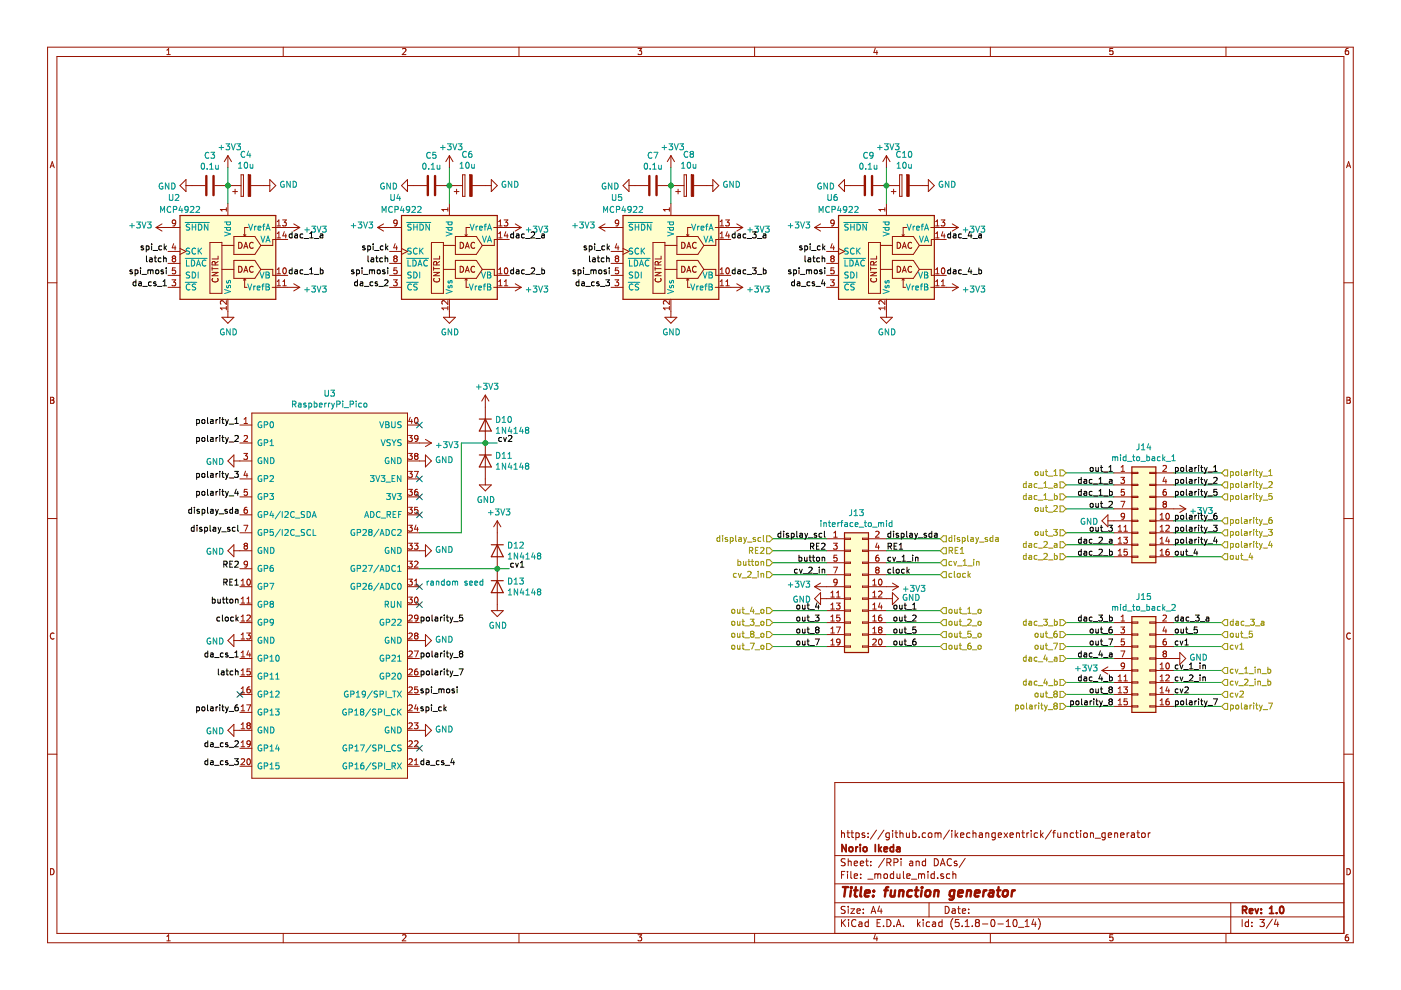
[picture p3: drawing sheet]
EESchema Schematic File Version 4
EELAYER 30 0
EELAYER END
$Descr A4 11693 8268
encoding utf-8
Sheet 3 4
Title "function generator"
Date ""
Rev "1.0"
Comp "Norio Ikeda"
Comment1 "https://github.com/ikechangexentrick/function_generator"
Comment2 ""
Comment3 ""
Comment4 ""
$EndDescr
$Comp
L Analog_DAC:MCP4922 U?
U 1 1
P 1900 2100
AR Path="/63F567DC" Ref="U?"  Part="1" 
AR Path="/63F39D75/63F567DC" Ref="U2"  Part="1" 
F 0 "U2" H 1450 2550 50  0000 C CNN
F 1 "MCP4922" H 1500 2450 50  0000 C CNN
F 2 "Package_DIP:DIP-14_W7.62mm" H 2700 1800 50  0001 C CNN
F 3 "http://ww1.microchip.com/downloads/en/DeviceDoc/22250A.pdf" H 2700 1800 50  0001 C CNN
	1    1900 2100
	1    0    0    -1  
$EndComp
Text Label 1400 2100 2    50   ~ 0
spi_ck
Text Label 1400 2300 2    50   ~ 0
spi_mosi
Text Label 1400 2200 2    50   ~ 0
latch
Text Label 1400 2400 2    50   ~ 0
da_cs_1
$Comp
L Device:C C?
U 1 1
P 1750 1550
AR Path="/63F567E6" Ref="C?"  Part="1" 
AR Path="/63F39D75/63F567E6" Ref="C3"  Part="1" 
F 0 "C3" V 1498 1550 50  0000 C CNN
F 1 "0.1u" V 1589 1550 50  0000 C CNN
F 2 "Attenuverter:C_Axial_L4.8mm_D2.0mm_P2.54mm_Horizontal" H 1788 1400 50  0001 C CNN
F 3 "~" H 1750 1550 50  0001 C CNN
	1    1750 1550
	0    1    1    0   
$EndComp
$Comp
L Device:CP C?
U 1 1
P 2050 1550
AR Path="/63F567EC" Ref="C?"  Part="1" 
AR Path="/63F39D75/63F567EC" Ref="C4"  Part="1" 
F 0 "C4" V 2305 1550 50  0000 C CNN
F 1 "10u" V 2214 1550 50  0000 C CNN
F 2 "Capacitor_THT:CP_Radial_D6.3mm_P2.50mm" H 2088 1400 50  0001 C CNN
F 3 "~" H 2050 1550 50  0001 C CNN
	1    2050 1550
	0    -1   -1   0   
$EndComp
$Comp
L power:+3V3 #PWR?
U 1 1
P 1900 1400
AR Path="/63F567F2" Ref="#PWR?"  Part="1" 
AR Path="/63F39D75/63F567F2" Ref="#PWR038"  Part="1" 
F 0 "#PWR038" H 1900 1250 50  0001 C CNN
F 1 "+3V3" H 1915 1573 50  0000 C CNN
F 2 "" H 1900 1400 50  0001 C CNN
F 3 "" H 1900 1400 50  0001 C CNN
	1    1900 1400
	1    0    0    -1  
$EndComp
$Comp
L power:GND #PWR?
U 1 1
P 2200 1550
AR Path="/63F567F8" Ref="#PWR?"  Part="1" 
AR Path="/63F39D75/63F567F8" Ref="#PWR044"  Part="1" 
F 0 "#PWR044" H 2200 1300 50  0001 C CNN
F 1 "GND" V 2205 1422 50  0000 R CNN
F 2 "" H 2200 1550 50  0001 C CNN
F 3 "" H 2200 1550 50  0001 C CNN
	1    2200 1550
	0    -1   -1   0   
$EndComp
$Comp
L power:GND #PWR?
U 1 1
P 1600 1550
AR Path="/63F567FE" Ref="#PWR?"  Part="1" 
AR Path="/63F39D75/63F567FE" Ref="#PWR037"  Part="1" 
F 0 "#PWR037" H 1600 1300 50  0001 C CNN
F 1 "GND" V 1605 1422 50  0000 R CNN
F 2 "" H 1600 1550 50  0001 C CNN
F 3 "" H 1600 1550 50  0001 C CNN
	1    1600 1550
	0    1    1    0   
$EndComp
Wire Wire Line
	1900 1700 1900 1550
Connection ~ 1900 1550
Wire Wire Line
	1900 1550 1900 1400
$Comp
L power:+3V3 #PWR?
U 1 1
P 2400 1900
AR Path="/63F56807" Ref="#PWR?"  Part="1" 
AR Path="/63F39D75/63F56807" Ref="#PWR045"  Part="1" 
F 0 "#PWR045" H 2400 1750 50  0001 C CNN
F 1 "+3V3" V 2415 2028 50  0000 L CNN
F 2 "" H 2400 1900 50  0001 C CNN
F 3 "" H 2400 1900 50  0001 C CNN
	1    2400 1900
	0    1    1    0   
$EndComp
$Comp
L power:+3V3 #PWR?
U 1 1
P 2400 2400
AR Path="/63F5680D" Ref="#PWR?"  Part="1" 
AR Path="/63F39D75/63F5680D" Ref="#PWR046"  Part="1" 
F 0 "#PWR046" H 2400 2250 50  0001 C CNN
F 1 "+3V3" V 2415 2528 50  0000 L CNN
F 2 "" H 2400 2400 50  0001 C CNN
F 3 "" H 2400 2400 50  0001 C CNN
	1    2400 2400
	0    1    1    0   
$EndComp
$Comp
L power:GND #PWR?
U 1 1
P 1900 2600
AR Path="/63F56813" Ref="#PWR?"  Part="1" 
AR Path="/63F39D75/63F56813" Ref="#PWR039"  Part="1" 
F 0 "#PWR039" H 1900 2350 50  0001 C CNN
F 1 "GND" H 1905 2427 50  0000 C CNN
F 2 "" H 1900 2600 50  0001 C CNN
F 3 "" H 1900 2600 50  0001 C CNN
	1    1900 2600
	1    0    0    -1  
$EndComp
$Comp
L power:+3V3 #PWR?
U 1 1
P 1400 1900
AR Path="/63F56819" Ref="#PWR?"  Part="1" 
AR Path="/63F39D75/63F56819" Ref="#PWR036"  Part="1" 
F 0 "#PWR036" H 1400 1750 50  0001 C CNN
F 1 "+3V3" V 1415 2028 50  0000 L CNN
F 2 "" H 1400 1900 50  0001 C CNN
F 3 "" H 1400 1900 50  0001 C CNN
	1    1400 1900
	0    -1   -1   0   
$EndComp
Text Label 2400 2000 0    50   ~ 0
dac_1_a
Text Label 2400 2300 0    50   ~ 0
dac_1_b
$Comp
L Analog_DAC:MCP4922 U?
U 1 1
P 3750 2100
AR Path="/63F56821" Ref="U?"  Part="1" 
AR Path="/63F39D75/63F56821" Ref="U4"  Part="1" 
F 0 "U4" H 3300 2550 50  0000 C CNN
F 1 "MCP4922" H 3350 2450 50  0000 C CNN
F 2 "Package_DIP:DIP-14_W7.62mm" H 4550 1800 50  0001 C CNN
F 3 "http://ww1.microchip.com/downloads/en/DeviceDoc/22250A.pdf" H 4550 1800 50  0001 C CNN
	1    3750 2100
	1    0    0    -1  
$EndComp
Text Label 3250 2100 2    50   ~ 0
spi_ck
Text Label 3250 2300 2    50   ~ 0
spi_mosi
Text Label 3250 2200 2    50   ~ 0
latch
Text Label 3250 2400 2    50   ~ 0
da_cs_2
$Comp
L Device:C C?
U 1 1
P 3600 1550
AR Path="/63F5682B" Ref="C?"  Part="1" 
AR Path="/63F39D75/63F5682B" Ref="C5"  Part="1" 
F 0 "C5" V 3348 1550 50  0000 C CNN
F 1 "0.1u" V 3439 1550 50  0000 C CNN
F 2 "Attenuverter:C_Axial_L4.8mm_D2.0mm_P2.54mm_Horizontal" H 3638 1400 50  0001 C CNN
F 3 "~" H 3600 1550 50  0001 C CNN
	1    3600 1550
	0    1    1    0   
$EndComp
$Comp
L Device:CP C?
U 1 1
P 3900 1550
AR Path="/63F56831" Ref="C?"  Part="1" 
AR Path="/63F39D75/63F56831" Ref="C6"  Part="1" 
F 0 "C6" V 4155 1550 50  0000 C CNN
F 1 "10u" V 4064 1550 50  0000 C CNN
F 2 "Capacitor_THT:CP_Radial_D6.3mm_P2.50mm" H 3938 1400 50  0001 C CNN
F 3 "~" H 3900 1550 50  0001 C CNN
	1    3900 1550
	0    -1   -1   0   
$EndComp
$Comp
L power:+3V3 #PWR?
U 1 1
P 3750 1400
AR Path="/63F56837" Ref="#PWR?"  Part="1" 
AR Path="/63F39D75/63F56837" Ref="#PWR054"  Part="1" 
F 0 "#PWR054" H 3750 1250 50  0001 C CNN
F 1 "+3V3" H 3765 1573 50  0000 C CNN
F 2 "" H 3750 1400 50  0001 C CNN
F 3 "" H 3750 1400 50  0001 C CNN
	1    3750 1400
	1    0    0    -1  
$EndComp
$Comp
L power:GND #PWR?
U 1 1
P 4050 1550
AR Path="/63F5683D" Ref="#PWR?"  Part="1" 
AR Path="/63F39D75/63F5683D" Ref="#PWR056"  Part="1" 
F 0 "#PWR056" H 4050 1300 50  0001 C CNN
F 1 "GND" V 4055 1422 50  0000 R CNN
F 2 "" H 4050 1550 50  0001 C CNN
F 3 "" H 4050 1550 50  0001 C CNN
	1    4050 1550
	0    -1   -1   0   
$EndComp
$Comp
L power:GND #PWR?
U 1 1
P 3450 1550
AR Path="/63F56843" Ref="#PWR?"  Part="1" 
AR Path="/63F39D75/63F56843" Ref="#PWR048"  Part="1" 
F 0 "#PWR048" H 3450 1300 50  0001 C CNN
F 1 "GND" V 3455 1422 50  0000 R CNN
F 2 "" H 3450 1550 50  0001 C CNN
F 3 "" H 3450 1550 50  0001 C CNN
	1    3450 1550
	0    1    1    0   
$EndComp
Wire Wire Line
	3750 1700 3750 1550
Connection ~ 3750 1550
Wire Wire Line
	3750 1550 3750 1400
$Comp
L power:+3V3 #PWR?
U 1 1
P 4250 1900
AR Path="/63F5684C" Ref="#PWR?"  Part="1" 
AR Path="/63F39D75/63F5684C" Ref="#PWR061"  Part="1" 
F 0 "#PWR061" H 4250 1750 50  0001 C CNN
F 1 "+3V3" V 4265 2028 50  0000 L CNN
F 2 "" H 4250 1900 50  0001 C CNN
F 3 "" H 4250 1900 50  0001 C CNN
	1    4250 1900
	0    1    1    0   
$EndComp
$Comp
L power:+3V3 #PWR?
U 1 1
P 4250 2400
AR Path="/63F56852" Ref="#PWR?"  Part="1" 
AR Path="/63F39D75/63F56852" Ref="#PWR062"  Part="1" 
F 0 "#PWR062" H 4250 2250 50  0001 C CNN
F 1 "+3V3" V 4265 2528 50  0000 L CNN
F 2 "" H 4250 2400 50  0001 C CNN
F 3 "" H 4250 2400 50  0001 C CNN
	1    4250 2400
	0    1    1    0   
$EndComp
$Comp
L power:GND #PWR?
U 1 1
P 3750 2600
AR Path="/63F56858" Ref="#PWR?"  Part="1" 
AR Path="/63F39D75/63F56858" Ref="#PWR055"  Part="1" 
F 0 "#PWR055" H 3750 2350 50  0001 C CNN
F 1 "GND" H 3755 2427 50  0000 C CNN
F 2 "" H 3750 2600 50  0001 C CNN
F 3 "" H 3750 2600 50  0001 C CNN
	1    3750 2600
	1    0    0    -1  
$EndComp
$Comp
L power:+3V3 #PWR?
U 1 1
P 3250 1900
AR Path="/63F5685E" Ref="#PWR?"  Part="1" 
AR Path="/63F39D75/63F5685E" Ref="#PWR047"  Part="1" 
F 0 "#PWR047" H 3250 1750 50  0001 C CNN
F 1 "+3V3" V 3265 2028 50  0000 L CNN
F 2 "" H 3250 1900 50  0001 C CNN
F 3 "" H 3250 1900 50  0001 C CNN
	1    3250 1900
	0    -1   -1   0   
$EndComp
Text Label 4250 2000 0    50   ~ 0
dac_2_a
Text Label 4250 2300 0    50   ~ 0
dac_2_b
$Comp
L Analog_DAC:MCP4922 U?
U 1 1
P 5600 2100
AR Path="/63F56866" Ref="U?"  Part="1" 
AR Path="/63F39D75/63F56866" Ref="U5"  Part="1" 
F 0 "U5" H 5150 2550 50  0000 C CNN
F 1 "MCP4922" H 5200 2450 50  0000 C CNN
F 2 "Package_DIP:DIP-14_W7.62mm" H 6400 1800 50  0001 C CNN
F 3 "http://ww1.microchip.com/downloads/en/DeviceDoc/22250A.pdf" H 6400 1800 50  0001 C CNN
	1    5600 2100
	1    0    0    -1  
$EndComp
Text Label 5100 2100 2    50   ~ 0
spi_ck
Text Label 5100 2300 2    50   ~ 0
spi_mosi
Text Label 5100 2200 2    50   ~ 0
latch
Text Label 5100 2400 2    50   ~ 0
da_cs_3
$Comp
L Device:C C?
U 1 1
P 5450 1550
AR Path="/63F56870" Ref="C?"  Part="1" 
AR Path="/63F39D75/63F56870" Ref="C7"  Part="1" 
F 0 "C7" V 5198 1550 50  0000 C CNN
F 1 "0.1u" V 5289 1550 50  0000 C CNN
F 2 "Attenuverter:C_Axial_L4.8mm_D2.0mm_P2.54mm_Horizontal" H 5488 1400 50  0001 C CNN
F 3 "~" H 5450 1550 50  0001 C CNN
	1    5450 1550
	0    1    1    0   
$EndComp
$Comp
L Device:CP C?
U 1 1
P 5750 1550
AR Path="/63F56876" Ref="C?"  Part="1" 
AR Path="/63F39D75/63F56876" Ref="C8"  Part="1" 
F 0 "C8" V 6005 1550 50  0000 C CNN
F 1 "10u" V 5914 1550 50  0000 C CNN
F 2 "Capacitor_THT:CP_Radial_D6.3mm_P2.50mm" H 5788 1400 50  0001 C CNN
F 3 "~" H 5750 1550 50  0001 C CNN
	1    5750 1550
	0    -1   -1   0   
$EndComp
$Comp
L power:+3V3 #PWR?
U 1 1
P 5600 1400
AR Path="/63F5687C" Ref="#PWR?"  Part="1" 
AR Path="/63F39D75/63F5687C" Ref="#PWR065"  Part="1" 
F 0 "#PWR065" H 5600 1250 50  0001 C CNN
F 1 "+3V3" H 5615 1573 50  0000 C CNN
F 2 "" H 5600 1400 50  0001 C CNN
F 3 "" H 5600 1400 50  0001 C CNN
	1    5600 1400
	1    0    0    -1  
$EndComp
$Comp
L power:GND #PWR?
U 1 1
P 5900 1550
AR Path="/63F56882" Ref="#PWR?"  Part="1" 
AR Path="/63F39D75/63F56882" Ref="#PWR067"  Part="1" 
F 0 "#PWR067" H 5900 1300 50  0001 C CNN
F 1 "GND" V 5905 1422 50  0000 R CNN
F 2 "" H 5900 1550 50  0001 C CNN
F 3 "" H 5900 1550 50  0001 C CNN
	1    5900 1550
	0    -1   -1   0   
$EndComp
$Comp
L power:GND #PWR?
U 1 1
P 5300 1550
AR Path="/63F56888" Ref="#PWR?"  Part="1" 
AR Path="/63F39D75/63F56888" Ref="#PWR064"  Part="1" 
F 0 "#PWR064" H 5300 1300 50  0001 C CNN
F 1 "GND" V 5305 1422 50  0000 R CNN
F 2 "" H 5300 1550 50  0001 C CNN
F 3 "" H 5300 1550 50  0001 C CNN
	1    5300 1550
	0    1    1    0   
$EndComp
Wire Wire Line
	5600 1700 5600 1550
Connection ~ 5600 1550
Wire Wire Line
	5600 1550 5600 1400
$Comp
L power:+3V3 #PWR?
U 1 1
P 6100 1900
AR Path="/63F56891" Ref="#PWR?"  Part="1" 
AR Path="/63F39D75/63F56891" Ref="#PWR068"  Part="1" 
F 0 "#PWR068" H 6100 1750 50  0001 C CNN
F 1 "+3V3" V 6115 2028 50  0000 L CNN
F 2 "" H 6100 1900 50  0001 C CNN
F 3 "" H 6100 1900 50  0001 C CNN
	1    6100 1900
	0    1    1    0   
$EndComp
$Comp
L power:+3V3 #PWR?
U 1 1
P 6100 2400
AR Path="/63F56897" Ref="#PWR?"  Part="1" 
AR Path="/63F39D75/63F56897" Ref="#PWR069"  Part="1" 
F 0 "#PWR069" H 6100 2250 50  0001 C CNN
F 1 "+3V3" V 6115 2528 50  0000 L CNN
F 2 "" H 6100 2400 50  0001 C CNN
F 3 "" H 6100 2400 50  0001 C CNN
	1    6100 2400
	0    1    1    0   
$EndComp
$Comp
L power:GND #PWR?
U 1 1
P 5600 2600
AR Path="/63F5689D" Ref="#PWR?"  Part="1" 
AR Path="/63F39D75/63F5689D" Ref="#PWR066"  Part="1" 
F 0 "#PWR066" H 5600 2350 50  0001 C CNN
F 1 "GND" H 5605 2427 50  0000 C CNN
F 2 "" H 5600 2600 50  0001 C CNN
F 3 "" H 5600 2600 50  0001 C CNN
	1    5600 2600
	1    0    0    -1  
$EndComp
$Comp
L power:+3V3 #PWR?
U 1 1
P 5100 1900
AR Path="/63F568A3" Ref="#PWR?"  Part="1" 
AR Path="/63F39D75/63F568A3" Ref="#PWR063"  Part="1" 
F 0 "#PWR063" H 5100 1750 50  0001 C CNN
F 1 "+3V3" V 5115 2028 50  0000 L CNN
F 2 "" H 5100 1900 50  0001 C CNN
F 3 "" H 5100 1900 50  0001 C CNN
	1    5100 1900
	0    -1   -1   0   
$EndComp
Text Label 6100 2000 0    50   ~ 0
dac_3_a
Text Label 6100 2300 0    50   ~ 0
dac_3_b
$Comp
L Analog_DAC:MCP4922 U?
U 1 1
P 7400 2100
AR Path="/63F568AB" Ref="U?"  Part="1" 
AR Path="/63F39D75/63F568AB" Ref="U6"  Part="1" 
F 0 "U6" H 6950 2550 50  0000 C CNN
F 1 "MCP4922" H 7000 2450 50  0000 C CNN
F 2 "Package_DIP:DIP-14_W7.62mm" H 8200 1800 50  0001 C CNN
F 3 "http://ww1.microchip.com/downloads/en/DeviceDoc/22250A.pdf" H 8200 1800 50  0001 C CNN
	1    7400 2100
	1    0    0    -1  
$EndComp
Text Label 6900 2100 2    50   ~ 0
spi_ck
Text Label 6900 2300 2    50   ~ 0
spi_mosi
Text Label 6900 2200 2    50   ~ 0
latch
Text Label 6900 2400 2    50   ~ 0
da_cs_4
$Comp
L Device:C C?
U 1 1
P 7250 1550
AR Path="/63F568B5" Ref="C?"  Part="1" 
AR Path="/63F39D75/63F568B5" Ref="C9"  Part="1" 
F 0 "C9" V 6998 1550 50  0000 C CNN
F 1 "0.1u" V 7089 1550 50  0000 C CNN
F 2 "Attenuverter:C_Axial_L4.8mm_D2.0mm_P2.54mm_Horizontal" H 7288 1400 50  0001 C CNN
F 3 "~" H 7250 1550 50  0001 C CNN
	1    7250 1550
	0    1    1    0   
$EndComp
$Comp
L Device:CP C?
U 1 1
P 7550 1550
AR Path="/63F568BB" Ref="C?"  Part="1" 
AR Path="/63F39D75/63F568BB" Ref="C10"  Part="1" 
F 0 "C10" V 7805 1550 50  0000 C CNN
F 1 "10u" V 7714 1550 50  0000 C CNN
F 2 "Capacitor_THT:CP_Radial_D6.3mm_P2.50mm" H 7588 1400 50  0001 C CNN
F 3 "~" H 7550 1550 50  0001 C CNN
	1    7550 1550
	0    -1   -1   0   
$EndComp
$Comp
L power:+3V3 #PWR?
U 1 1
P 7400 1400
AR Path="/63F568C1" Ref="#PWR?"  Part="1" 
AR Path="/63F39D75/63F568C1" Ref="#PWR074"  Part="1" 
F 0 "#PWR074" H 7400 1250 50  0001 C CNN
F 1 "+3V3" H 7415 1573 50  0000 C CNN
F 2 "" H 7400 1400 50  0001 C CNN
F 3 "" H 7400 1400 50  0001 C CNN
	1    7400 1400
	1    0    0    -1  
$EndComp
$Comp
L power:GND #PWR?
U 1 1
P 7700 1550
AR Path="/63F568C7" Ref="#PWR?"  Part="1" 
AR Path="/63F39D75/63F568C7" Ref="#PWR078"  Part="1" 
F 0 "#PWR078" H 7700 1300 50  0001 C CNN
F 1 "GND" V 7705 1422 50  0000 R CNN
F 2 "" H 7700 1550 50  0001 C CNN
F 3 "" H 7700 1550 50  0001 C CNN
	1    7700 1550
	0    -1   -1   0   
$EndComp
$Comp
L power:GND #PWR?
U 1 1
P 7100 1550
AR Path="/63F568CD" Ref="#PWR?"  Part="1" 
AR Path="/63F39D75/63F568CD" Ref="#PWR073"  Part="1" 
F 0 "#PWR073" H 7100 1300 50  0001 C CNN
F 1 "GND" V 7105 1422 50  0000 R CNN
F 2 "" H 7100 1550 50  0001 C CNN
F 3 "" H 7100 1550 50  0001 C CNN
	1    7100 1550
	0    1    1    0   
$EndComp
Wire Wire Line
	7400 1700 7400 1550
Connection ~ 7400 1550
Wire Wire Line
	7400 1550 7400 1400
$Comp
L power:+3V3 #PWR?
U 1 1
P 7900 1900
AR Path="/63F568D6" Ref="#PWR?"  Part="1" 
AR Path="/63F39D75/63F568D6" Ref="#PWR079"  Part="1" 
F 0 "#PWR079" H 7900 1750 50  0001 C CNN
F 1 "+3V3" V 7915 2028 50  0000 L CNN
F 2 "" H 7900 1900 50  0001 C CNN
F 3 "" H 7900 1900 50  0001 C CNN
	1    7900 1900
	0    1    1    0   
$EndComp
$Comp
L power:+3V3 #PWR?
U 1 1
P 7900 2400
AR Path="/63F568DC" Ref="#PWR?"  Part="1" 
AR Path="/63F39D75/63F568DC" Ref="#PWR080"  Part="1" 
F 0 "#PWR080" H 7900 2250 50  0001 C CNN
F 1 "+3V3" V 7915 2528 50  0000 L CNN
F 2 "" H 7900 2400 50  0001 C CNN
F 3 "" H 7900 2400 50  0001 C CNN
	1    7900 2400
	0    1    1    0   
$EndComp
$Comp
L power:GND #PWR?
U 1 1
P 7400 2600
AR Path="/63F568E2" Ref="#PWR?"  Part="1" 
AR Path="/63F39D75/63F568E2" Ref="#PWR075"  Part="1" 
F 0 "#PWR075" H 7400 2350 50  0001 C CNN
F 1 "GND" H 7405 2427 50  0000 C CNN
F 2 "" H 7400 2600 50  0001 C CNN
F 3 "" H 7400 2600 50  0001 C CNN
	1    7400 2600
	1    0    0    -1  
$EndComp
$Comp
L power:+3V3 #PWR?
U 1 1
P 6900 1900
AR Path="/63F568E8" Ref="#PWR?"  Part="1" 
AR Path="/63F39D75/63F568E8" Ref="#PWR070"  Part="1" 
F 0 "#PWR070" H 6900 1750 50  0001 C CNN
F 1 "+3V3" V 6915 2028 50  0000 L CNN
F 2 "" H 6900 1900 50  0001 C CNN
F 3 "" H 6900 1900 50  0001 C CNN
	1    6900 1900
	0    -1   -1   0   
$EndComp
Text Label 7900 2000 0    50   ~ 0
dac_4_a
Text Label 7900 2300 0    50   ~ 0
dac_4_b
$Comp
L Diode:1N4148 D?
U 1 1
P 4150 4600
AR Path="/63F77FA4" Ref="D?"  Part="1" 
AR Path="/63F39D75/63F77FA4" Ref="D12"  Part="1" 
F 0 "D12" V 4104 4680 50  0000 L CNN
F 1 "1N4148" V 4195 4680 50  0000 L CNN
F 2 "Diode_THT:D_DO-35_SOD27_P7.62mm_Horizontal" H 4150 4425 50  0001 C CNN
F 3 "https://assets.nexperia.com/documents/data-sheet/1N4148_1N4448.pdf" H 4150 4600 50  0001 C CNN
	1    4150 4600
	0    1    1    0   
$EndComp
$Comp
L Diode:1N4148 D?
U 1 1
P 4150 4900
AR Path="/63F77FAA" Ref="D?"  Part="1" 
AR Path="/63F39D75/63F77FAA" Ref="D13"  Part="1" 
F 0 "D13" V 4104 4980 50  0000 L CNN
F 1 "1N4148" V 4195 4980 50  0000 L CNN
F 2 "Diode_THT:D_DO-35_SOD27_P7.62mm_Horizontal" H 4150 4725 50  0001 C CNN
F 3 "https://assets.nexperia.com/documents/data-sheet/1N4148_1N4448.pdf" H 4150 4900 50  0001 C CNN
	1    4150 4900
	0    1    1    0   
$EndComp
$Comp
L power:GND #PWR?
U 1 1
P 4150 5050
AR Path="/63F77FB0" Ref="#PWR?"  Part="1" 
AR Path="/63F39D75/63F77FB0" Ref="#PWR060"  Part="1" 
F 0 "#PWR060" H 4150 4800 50  0001 C CNN
F 1 "GND" H 4155 4877 50  0000 C CNN
F 2 "" H 4150 5050 50  0001 C CNN
F 3 "" H 4150 5050 50  0001 C CNN
	1    4150 5050
	1    0    0    -1  
$EndComp
Connection ~ 4150 4750
Wire Wire Line
	4150 4750 4250 4750
$Comp
L power:+3V3 #PWR?
U 1 1
P 4150 4450
AR Path="/63F77FB8" Ref="#PWR?"  Part="1" 
AR Path="/63F39D75/63F77FB8" Ref="#PWR059"  Part="1" 
F 0 "#PWR059" H 4150 4300 50  0001 C CNN
F 1 "+3V3" H 4165 4623 50  0000 C CNN
F 2 "" H 4150 4450 50  0001 C CNN
F 3 "" H 4150 4450 50  0001 C CNN
	1    4150 4450
	1    0    0    -1  
$EndComp
$Comp
L Diode:1N4148 D?
U 1 1
P 4050 3550
AR Path="/63F77FBE" Ref="D?"  Part="1" 
AR Path="/63F39D75/63F77FBE" Ref="D10"  Part="1" 
F 0 "D10" V 4004 3630 50  0000 L CNN
F 1 "1N4148" V 4095 3630 50  0000 L CNN
F 2 "Diode_THT:D_DO-35_SOD27_P7.62mm_Horizontal" H 4050 3375 50  0001 C CNN
F 3 "https://assets.nexperia.com/documents/data-sheet/1N4148_1N4448.pdf" H 4050 3550 50  0001 C CNN
	1    4050 3550
	0    1    1    0   
$EndComp
$Comp
L Diode:1N4148 D?
U 1 1
P 4050 3850
AR Path="/63F77FC4" Ref="D?"  Part="1" 
AR Path="/63F39D75/63F77FC4" Ref="D11"  Part="1" 
F 0 "D11" V 4004 3930 50  0000 L CNN
F 1 "1N4148" V 4095 3930 50  0000 L CNN
F 2 "Diode_THT:D_DO-35_SOD27_P7.62mm_Horizontal" H 4050 3675 50  0001 C CNN
F 3 "https://assets.nexperia.com/documents/data-sheet/1N4148_1N4448.pdf" H 4050 3850 50  0001 C CNN
	1    4050 3850
	0    1    1    0   
$EndComp
$Comp
L power:GND #PWR?
U 1 1
P 4050 4000
AR Path="/63F77FCA" Ref="#PWR?"  Part="1" 
AR Path="/63F39D75/63F77FCA" Ref="#PWR058"  Part="1" 
F 0 "#PWR058" H 4050 3750 50  0001 C CNN
F 1 "GND" H 4055 3827 50  0000 C CNN
F 2 "" H 4050 4000 50  0001 C CNN
F 3 "" H 4050 4000 50  0001 C CNN
	1    4050 4000
	1    0    0    -1  
$EndComp
Wire Wire Line
	3850 3700 4050 3700
Connection ~ 4050 3700
Wire Wire Line
	4050 3700 4150 3700
$Comp
L power:+3V3 #PWR?
U 1 1
P 4050 3400
AR Path="/63F77FD3" Ref="#PWR?"  Part="1" 
AR Path="/63F39D75/63F77FD3" Ref="#PWR057"  Part="1" 
F 0 "#PWR057" H 4050 3250 50  0001 C CNN
F 1 "+3V3" H 4065 3573 50  0000 C CNN
F 2 "" H 4050 3400 50  0001 C CNN
F 3 "" H 4050 3400 50  0001 C CNN
	1    4050 3400
	1    0    0    -1  
$EndComp
Text Label 4150 3700 0    50   ~ 0
cv2
$Comp
L Arduino_compatible:RaspberryPi_Pico U?
U 1 1
P 2750 4900
AR Path="/63F77FDA" Ref="U?"  Part="1" 
AR Path="/63F39D75/63F77FDA" Ref="U3"  Part="1" 
F 0 "U3" H 2750 6515 50  0000 C CNN
F 1 "RaspberryPi_Pico" H 2750 6424 50  0000 C CNN
F 2 "Attenuverter:Raspberry_Pi_pico_topside_up" H 2750 4900 50  0001 C CNN
F 3 "" H 2750 4900 50  0001 C CNN
	1    2750 4900
	1    0    0    -1  
$EndComp
Text Label 2000 5200 2    50   ~ 0
clock
Text Label 2000 4900 2    50   ~ 0
RE1
Text Label 2000 4750 2    50   ~ 0
RE2
Text Label 2000 5050 2    50   ~ 0
button
Text Label 4250 4750 0    50   ~ 0
cv1
Wire Wire Line
	3500 4450 3850 4450
Wire Wire Line
	3850 4450 3850 3700
Wire Wire Line
	3500 4750 4150 4750
$Comp
L power:+3V3 #PWR?
U 1 1
P 3500 3700
AR Path="/63F77FE8" Ref="#PWR?"  Part="1" 
AR Path="/63F39D75/63F77FE8" Ref="#PWR049"  Part="1" 
F 0 "#PWR049" H 3500 3550 50  0001 C CNN
F 1 "+3V3" V 3515 3828 50  0000 L CNN
F 2 "" H 3500 3700 50  0001 C CNN
F 3 "" H 3500 3700 50  0001 C CNN
	1    3500 3700
	0    1    1    0   
$EndComp
NoConn ~ 3500 3550
NoConn ~ 3500 4000
NoConn ~ 3500 4150
$Comp
L power:GND #PWR?
U 1 1
P 3500 3850
AR Path="/63F77FF1" Ref="#PWR?"  Part="1" 
AR Path="/63F39D75/63F77FF1" Ref="#PWR050"  Part="1" 
F 0 "#PWR050" H 3500 3600 50  0001 C CNN
F 1 "GND" V 3505 3722 50  0000 R CNN
F 2 "" H 3500 3850 50  0001 C CNN
F 3 "" H 3500 3850 50  0001 C CNN
	1    3500 3850
	0    -1   -1   0   
$EndComp
$Comp
L power:GND #PWR?
U 1 1
P 3500 4600
AR Path="/63F77FF7" Ref="#PWR?"  Part="1" 
AR Path="/63F39D75/63F77FF7" Ref="#PWR051"  Part="1" 
F 0 "#PWR051" H 3500 4350 50  0001 C CNN
F 1 "GND" V 3505 4472 50  0000 R CNN
F 2 "" H 3500 4600 50  0001 C CNN
F 3 "" H 3500 4600 50  0001 C CNN
	1    3500 4600
	0    -1   -1   0   
$EndComp
$Comp
L power:GND #PWR?
U 1 1
P 3500 5350
AR Path="/63F77FFD" Ref="#PWR?"  Part="1" 
AR Path="/63F39D75/63F77FFD" Ref="#PWR052"  Part="1" 
F 0 "#PWR052" H 3500 5100 50  0001 C CNN
F 1 "GND" V 3505 5222 50  0000 R CNN
F 2 "" H 3500 5350 50  0001 C CNN
F 3 "" H 3500 5350 50  0001 C CNN
	1    3500 5350
	0    -1   -1   0   
$EndComp
$Comp
L power:GND #PWR?
U 1 1
P 3500 6100
AR Path="/63F78003" Ref="#PWR?"  Part="1" 
AR Path="/63F39D75/63F78003" Ref="#PWR053"  Part="1" 
F 0 "#PWR053" H 3500 5850 50  0001 C CNN
F 1 "GND" V 3505 5972 50  0000 R CNN
F 2 "" H 3500 6100 50  0001 C CNN
F 3 "" H 3500 6100 50  0001 C CNN
	1    3500 6100
	0    -1   -1   0   
$EndComp
$Comp
L power:GND #PWR?
U 1 1
P 2000 6100
AR Path="/63F78009" Ref="#PWR?"  Part="1" 
AR Path="/63F39D75/63F78009" Ref="#PWR043"  Part="1" 
F 0 "#PWR043" H 2000 5850 50  0001 C CNN
F 1 "GND" V 2005 5972 50  0000 R CNN
F 2 "" H 2000 6100 50  0001 C CNN
F 3 "" H 2000 6100 50  0001 C CNN
	1    2000 6100
	0    1    1    0   
$EndComp
$Comp
L power:GND #PWR?
U 1 1
P 2000 5350
AR Path="/63F7800F" Ref="#PWR?"  Part="1" 
AR Path="/63F39D75/63F7800F" Ref="#PWR042"  Part="1" 
F 0 "#PWR042" H 2000 5100 50  0001 C CNN
F 1 "GND" V 2005 5222 50  0000 R CNN
F 2 "" H 2000 5350 50  0001 C CNN
F 3 "" H 2000 5350 50  0001 C CNN
	1    2000 5350
	0    1    1    0   
$EndComp
$Comp
L power:GND #PWR?
U 1 1
P 2000 4600
AR Path="/63F78015" Ref="#PWR?"  Part="1" 
AR Path="/63F39D75/63F78015" Ref="#PWR041"  Part="1" 
F 0 "#PWR041" H 2000 4350 50  0001 C CNN
F 1 "GND" V 2005 4472 50  0000 R CNN
F 2 "" H 2000 4600 50  0001 C CNN
F 3 "" H 2000 4600 50  0001 C CNN
	1    2000 4600
	0    1    1    0   
$EndComp
$Comp
L power:GND #PWR?
U 1 1
P 2000 3850
AR Path="/63F7801B" Ref="#PWR?"  Part="1" 
AR Path="/63F39D75/63F7801B" Ref="#PWR040"  Part="1" 
F 0 "#PWR040" H 2000 3600 50  0001 C CNN
F 1 "GND" V 2005 3722 50  0000 R CNN
F 2 "" H 2000 3850 50  0001 C CNN
F 3 "" H 2000 3850 50  0001 C CNN
	1    2000 3850
	0    1    1    0   
$EndComp
Text Label 2000 4300 2    50   ~ 0
display_sda
Text Label 2000 4450 2    50   ~ 0
display_scl
Text Label 3500 5950 0    50   ~ 0
spi_ck
Text Label 3500 5800 0    50   ~ 0
spi_mosi
Text Label 2000 5650 2    50   ~ 0
latch
Text Label 2000 5500 2    50   ~ 0
da_cs_1
NoConn ~ 3500 4900
NoConn ~ 3500 5050
Text Label 2000 3550 2    50   ~ 0
polarity_1
Text Label 2000 3700 2    50   ~ 0
polarity_2
Text Label 2000 4000 2    50   ~ 0
polarity_3
Text Label 2000 4150 2    50   ~ 0
polarity_4
Text Label 3500 5200 0    50   ~ 0
polarity_5
Text Label 2000 5950 2    50   ~ 0
polarity_6
Text Label 3500 5650 0    50   ~ 0
polarity_7
Text Label 3500 5500 0    50   ~ 0
polarity_8
Text Label 2000 6250 2    50   ~ 0
da_cs_2
Text Label 2000 6400 2    50   ~ 0
da_cs_3
Text Label 3500 6400 0    50   ~ 0
da_cs_4
Text Notes 3550 4900 0    50   ~ 0
random seed
NoConn ~ 3500 4300
NoConn ~ 3500 6250
NoConn ~ 2000 5800
$Comp
L Connector_Generic:Conn_02x10_Odd_Even J13
U 1 1
P 7100 4900
F 0 "J13" H 7150 5517 50  0000 C CNN
F 1 "interface_to_mid" H 7150 5426 50  0000 C CNN
F 2 "Connector_PinSocket_2.54mm:PinSocket_2x10_P2.54mm_Vertical" H 7100 4900 50  0001 C CNN
F 3 "~" H 7100 4900 50  0001 C CNN
	1    7100 4900
	1    0    0    -1  
$EndComp
Text Label 7450 5100 0    50   ~ 0
out_1
Text Label 7450 5200 0    50   ~ 0
out_2
Text Label 6850 5200 2    50   ~ 0
out_3
Text Label 6850 5100 2    50   ~ 0
out_4
Text Label 7450 5300 0    50   ~ 0
out_5
Text Label 7450 5400 0    50   ~ 0
out_6
Text Label 6850 5400 2    50   ~ 0
out_7
Text Label 6850 5300 2    50   ~ 0
out_8
Text Label 7400 4500 0    50   ~ 0
display_sda
Text Label 6900 4500 2    50   ~ 0
display_scl
Text Label 7400 4800 0    50   ~ 0
clock
Text Label 7400 4700 0    50   ~ 0
cv_1_in
Text Label 6900 4800 2    50   ~ 0
cv_2_in
Text Label 7400 4600 0    50   ~ 0
RE1
Text Label 6900 4600 2    50   ~ 0
RE2
Text Label 6900 4700 2    50   ~ 0
button
$Comp
L power:GND #PWR?
U 1 1
P 6900 5000
AR Path="/62AE6462" Ref="#PWR?"  Part="1" 
AR Path="/63F383DE/62AE6462" Ref="#PWR?"  Part="1" 
AR Path="/63F39D75/62AE6462" Ref="#PWR072"  Part="1" 
F 0 "#PWR072" H 6900 4750 50  0001 C CNN
F 1 "GND" V 6905 4872 50  0000 R CNN
F 2 "" H 6900 5000 50  0001 C CNN
F 3 "" H 6900 5000 50  0001 C CNN
	1    6900 5000
	0    1    1    0   
$EndComp
$Comp
L power:GND #PWR?
U 1 1
P 7400 5000
AR Path="/62AE6468" Ref="#PWR?"  Part="1" 
AR Path="/63F383DE/62AE6468" Ref="#PWR?"  Part="1" 
AR Path="/63F39D75/62AE6468" Ref="#PWR077"  Part="1" 
F 0 "#PWR077" H 7400 4750 50  0001 C CNN
F 1 "GND" V 7405 4872 50  0000 R CNN
F 2 "" H 7400 5000 50  0001 C CNN
F 3 "" H 7400 5000 50  0001 C CNN
	1    7400 5000
	0    -1   -1   0   
$EndComp
$Comp
L power:+3V3 #PWR?
U 1 1
P 7400 4900
AR Path="/62AE646E" Ref="#PWR?"  Part="1" 
AR Path="/63F383DE/62AE646E" Ref="#PWR?"  Part="1" 
AR Path="/63F39D75/62AE646E" Ref="#PWR076"  Part="1" 
F 0 "#PWR076" H 7400 4750 50  0001 C CNN
F 1 "+3V3" V 7415 5028 50  0000 L CNN
F 2 "" H 7400 4900 50  0001 C CNN
F 3 "" H 7400 4900 50  0001 C CNN
	1    7400 4900
	0    1    1    0   
$EndComp
$Comp
L power:+3V3 #PWR?
U 1 1
P 6900 4900
AR Path="/62AE6474" Ref="#PWR?"  Part="1" 
AR Path="/63F383DE/62AE6474" Ref="#PWR?"  Part="1" 
AR Path="/63F39D75/62AE6474" Ref="#PWR071"  Part="1" 
F 0 "#PWR071" H 6900 4750 50  0001 C CNN
F 1 "+3V3" V 6915 5028 50  0000 L CNN
F 2 "" H 6900 4900 50  0001 C CNN
F 3 "" H 6900 4900 50  0001 C CNN
	1    6900 4900
	0    -1   -1   0   
$EndComp
Text HLabel 7850 4500 2    50   Input ~ 0
display_sda
Text HLabel 6450 4800 0    50   Input ~ 0
cv_2_in
Text HLabel 7850 4700 2    50   Input ~ 0
cv_1_in
Text HLabel 7850 4800 2    50   Input ~ 0
clock
Text HLabel 7850 5100 2    50   Input ~ 0
out_1_o
Text HLabel 7850 5200 2    50   Input ~ 0
out_2_o
Text HLabel 6450 5200 0    50   Input ~ 0
out_3_o
Text HLabel 6450 5100 0    50   Input ~ 0
out_4_o
Text HLabel 6450 4500 0    50   Input ~ 0
display_scl
Text HLabel 7850 4600 2    50   Input ~ 0
RE1
Text HLabel 6450 4600 0    50   Input ~ 0
RE2
Text HLabel 6450 4700 0    50   Input ~ 0
button
Text HLabel 6450 5300 0    50   Input ~ 0
out_8_o
Text HLabel 6450 5400 0    50   Input ~ 0
out_7_o
Text HLabel 7850 5400 2    50   Input ~ 0
out_6_o
Text HLabel 7850 5300 2    50   Input ~ 0
out_5_o
Wire Wire Line
	7850 4500 7400 4500
Wire Wire Line
	7400 4600 7850 4600
Wire Wire Line
	7850 4700 7400 4700
Wire Wire Line
	7400 4800 7850 4800
Wire Wire Line
	7400 5100 7850 5100
Wire Wire Line
	7400 5200 7850 5200
Wire Wire Line
	7400 5300 7850 5300
Wire Wire Line
	7400 5400 7850 5400
Wire Wire Line
	6900 5400 6450 5400
Wire Wire Line
	6450 5300 6900 5300
Wire Wire Line
	6450 5200 6900 5200
Wire Wire Line
	6450 5100 6900 5100
Wire Wire Line
	6450 4800 6900 4800
Wire Wire Line
	6450 4700 6900 4700
Wire Wire Line
	6450 4600 6900 4600
Wire Wire Line
	6450 4500 6900 4500
$Comp
L Connector_Generic:Conn_02x08_Odd_Even J?
U 1 1
P 9500 4250
AR Path="/63F3B749/62B05809" Ref="J?"  Part="1" 
AR Path="/63F39D75/62B05809" Ref="J14"  Part="1" 
F 0 "J14" H 9550 4767 50  0000 C CNN
F 1 "mid_to_back_1" H 9550 4676 50  0000 C CNN
F 2 "Connector_PinHeader_2.54mm:PinHeader_2x08_P2.54mm_Vertical" H 9500 4250 50  0001 C CNN
F 3 "~" H 9500 4250 50  0001 C CNN
	1    9500 4250
	1    0    0    -1  
$EndComp
$Comp
L Connector_Generic:Conn_02x08_Odd_Even J?
U 1 1
P 9500 5500
AR Path="/63F3B749/62B0580F" Ref="J?"  Part="1" 
AR Path="/63F39D75/62B0580F" Ref="J15"  Part="1" 
F 0 "J15" H 9550 6017 50  0000 C CNN
F 1 "mid_to_back_2" H 9550 5926 50  0000 C CNN
F 2 "Connector_PinHeader_2.54mm:PinHeader_2x08_P2.54mm_Vertical" H 9500 5500 50  0001 C CNN
F 3 "~" H 9500 5500 50  0001 C CNN
	1    9500 5500
	1    0    0    -1  
$EndComp
Text Label 9800 3950 0    50   ~ 0
polarity_1
Text Label 9800 4050 0    50   ~ 0
polarity_2
Text Label 9800 4450 0    50   ~ 0
polarity_3
Text Label 9800 4550 0    50   ~ 0
polarity_4
Text Label 9800 4150 0    50   ~ 0
polarity_5
Text Label 9800 4350 0    50   ~ 0
polarity_6
Text Label 9800 5900 0    50   ~ 0
polarity_7
Text Label 9300 5900 2    50   ~ 0
polarity_8
Text Label 9300 3950 2    50   ~ 0
out_1
Text Label 9300 4250 2    50   ~ 0
out_2
Text Label 9300 4450 2    50   ~ 0
out_3
Text Label 9800 4650 0    50   ~ 0
out_4
Text Label 9800 5300 0    50   ~ 0
out_5
Text Label 9300 5300 2    50   ~ 0
out_6
Text Label 9300 5400 2    50   ~ 0
out_7
Text Label 9300 5800 2    50   ~ 0
out_8
$Comp
L power:+3V3 #PWR?
U 1 1
P 9800 4250
AR Path="/62B05825" Ref="#PWR?"  Part="1" 
AR Path="/63F3B749/62B05825" Ref="#PWR?"  Part="1" 
AR Path="/63F39D75/62B05825" Ref="#PWR083"  Part="1" 
F 0 "#PWR083" H 9800 4100 50  0001 C CNN
F 1 "+3V3" V 9815 4378 50  0000 L CNN
F 2 "" H 9800 4250 50  0001 C CNN
F 3 "" H 9800 4250 50  0001 C CNN
	1    9800 4250
	0    1    1    0   
$EndComp
$Comp
L power:GND #PWR?
U 1 1
P 9300 4350
AR Path="/62B0582B" Ref="#PWR?"  Part="1" 
AR Path="/63F3B749/62B0582B" Ref="#PWR?"  Part="1" 
AR Path="/63F39D75/62B0582B" Ref="#PWR081"  Part="1" 
F 0 "#PWR081" H 9300 4100 50  0001 C CNN
F 1 "GND" V 9305 4222 50  0000 R CNN
F 2 "" H 9300 4350 50  0001 C CNN
F 3 "" H 9300 4350 50  0001 C CNN
	1    9300 4350
	0    1    1    0   
$EndComp
Text Label 9800 5600 0    50   ~ 0
cv_1_in
Text Label 9800 5700 0    50   ~ 0
cv_2_in
Text Label 9800 5400 0    50   ~ 0
cv1
Text Label 9800 5800 0    50   ~ 0
cv2
Text Label 9300 4050 2    50   ~ 0
dac_1_a
Text Label 9300 4150 2    50   ~ 0
dac_1_b
Text Label 9300 4550 2    50   ~ 0
dac_2_a
Text Label 9300 4650 2    50   ~ 0
dac_2_b
Text Label 9800 5200 0    50   ~ 0
dac_3_a
Text Label 9300 5200 2    50   ~ 0
dac_3_b
Text Label 9300 5500 2    50   ~ 0
dac_4_a
Text Label 9300 5700 2    50   ~ 0
dac_4_b
$Comp
L power:GND #PWR?
U 1 1
P 9800 5500
AR Path="/62B0583D" Ref="#PWR?"  Part="1" 
AR Path="/63F3B749/62B0583D" Ref="#PWR?"  Part="1" 
AR Path="/63F39D75/62B0583D" Ref="#PWR084"  Part="1" 
F 0 "#PWR084" H 9800 5250 50  0001 C CNN
F 1 "GND" V 9805 5372 50  0000 R CNN
F 2 "" H 9800 5500 50  0001 C CNN
F 3 "" H 9800 5500 50  0001 C CNN
	1    9800 5500
	0    -1   -1   0   
$EndComp
$Comp
L power:+3V3 #PWR?
U 1 1
P 9300 5600
AR Path="/62B05843" Ref="#PWR?"  Part="1" 
AR Path="/63F3B749/62B05843" Ref="#PWR?"  Part="1" 
AR Path="/63F39D75/62B05843" Ref="#PWR082"  Part="1" 
F 0 "#PWR082" H 9300 5450 50  0001 C CNN
F 1 "+3V3" V 9315 5728 50  0000 L CNN
F 2 "" H 9300 5600 50  0001 C CNN
F 3 "" H 9300 5600 50  0001 C CNN
	1    9300 5600
	0    -1   -1   0   
$EndComp
Text HLabel 10200 3950 2    50   Input ~ 0
polarity_1
Text HLabel 8900 4150 0    50   Input ~ 0
dac_1_b
Text HLabel 8900 4250 0    50   Input ~ 0
out_2
Text HLabel 10200 4050 2    50   Input ~ 0
polarity_2
Text HLabel 8900 4550 0    50   Input ~ 0
dac_2_a
Text HLabel 10200 4450 2    50   Input ~ 0
polarity_3
Text HLabel 8900 4450 0    50   Input ~ 0
out_3
Text HLabel 10200 4550 2    50   Input ~ 0
polarity_4
Text HLabel 10200 4650 2    50   Input ~ 0
out_4
Text HLabel 10200 5200 2    50   Input ~ 0
dac_3_a
Text HLabel 10200 4150 2    50   Input ~ 0
polarity_5
Text HLabel 8900 4650 0    50   Input ~ 0
dac_2_b
Text HLabel 8900 3950 0    50   Input ~ 0
out_1
Text HLabel 8900 4050 0    50   Input ~ 0
dac_1_a
Wire Wire Line
	10200 3950 9800 3950
Wire Wire Line
	9800 4050 10200 4050
Wire Wire Line
	10200 4150 9800 4150
Wire Wire Line
	9800 4350 10200 4350
Wire Wire Line
	10200 4450 9800 4450
Wire Wire Line
	9800 4550 10200 4550
Wire Wire Line
	10200 4650 9800 4650
Wire Wire Line
	8900 3950 9300 3950
Wire Wire Line
	9300 4050 8900 4050
Wire Wire Line
	8900 4150 9300 4150
Wire Wire Line
	9300 4250 8900 4250
Wire Wire Line
	8900 4450 9300 4450
Wire Wire Line
	9300 4550 8900 4550
Wire Wire Line
	8900 4650 9300 4650
Text HLabel 8900 5400 0    50   Input ~ 0
out_7
Text HLabel 10200 5900 2    50   Input ~ 0
polarity_7
Text HLabel 8900 5500 0    50   Input ~ 0
dac_4_a
Text HLabel 8900 5300 0    50   Input ~ 0
out_6
Text HLabel 10200 4350 2    50   Input ~ 0
polarity_6
Text HLabel 8900 5200 0    50   Input ~ 0
dac_3_b
Text HLabel 10200 5300 2    50   Input ~ 0
out_5
Text HLabel 8900 5900 0    50   Input ~ 0
polarity_8
Text HLabel 8900 5700 0    50   Input ~ 0
dac_4_b
Text HLabel 8900 5800 0    50   Input ~ 0
out_8
Text HLabel 10200 5600 2    50   Input ~ 0
cv_1_in_b
Text HLabel 10200 5400 2    50   Input ~ 0
cv1
Text HLabel 10200 5700 2    50   Input ~ 0
cv_2_in_b
Text HLabel 10200 5800 2    50   Input ~ 0
cv2
Wire Wire Line
	10200 5200 9800 5200
Wire Wire Line
	9800 5300 10200 5300
Wire Wire Line
	10200 5400 9800 5400
Wire Wire Line
	9800 5600 10200 5600
Wire Wire Line
	10200 5700 9800 5700
Wire Wire Line
	9800 5800 10200 5800
Wire Wire Line
	10200 5900 9800 5900
Wire Wire Line
	9300 5900 8900 5900
Wire Wire Line
	8900 5800 9300 5800
Wire Wire Line
	9300 5700 8900 5700
Wire Wire Line
	8900 5500 9300 5500
Wire Wire Line
	9300 5400 8900 5400
Wire Wire Line
	8900 5300 9300 5300
Wire Wire Line
	9300 5200 8900 5200
$EndSCHEMATC
